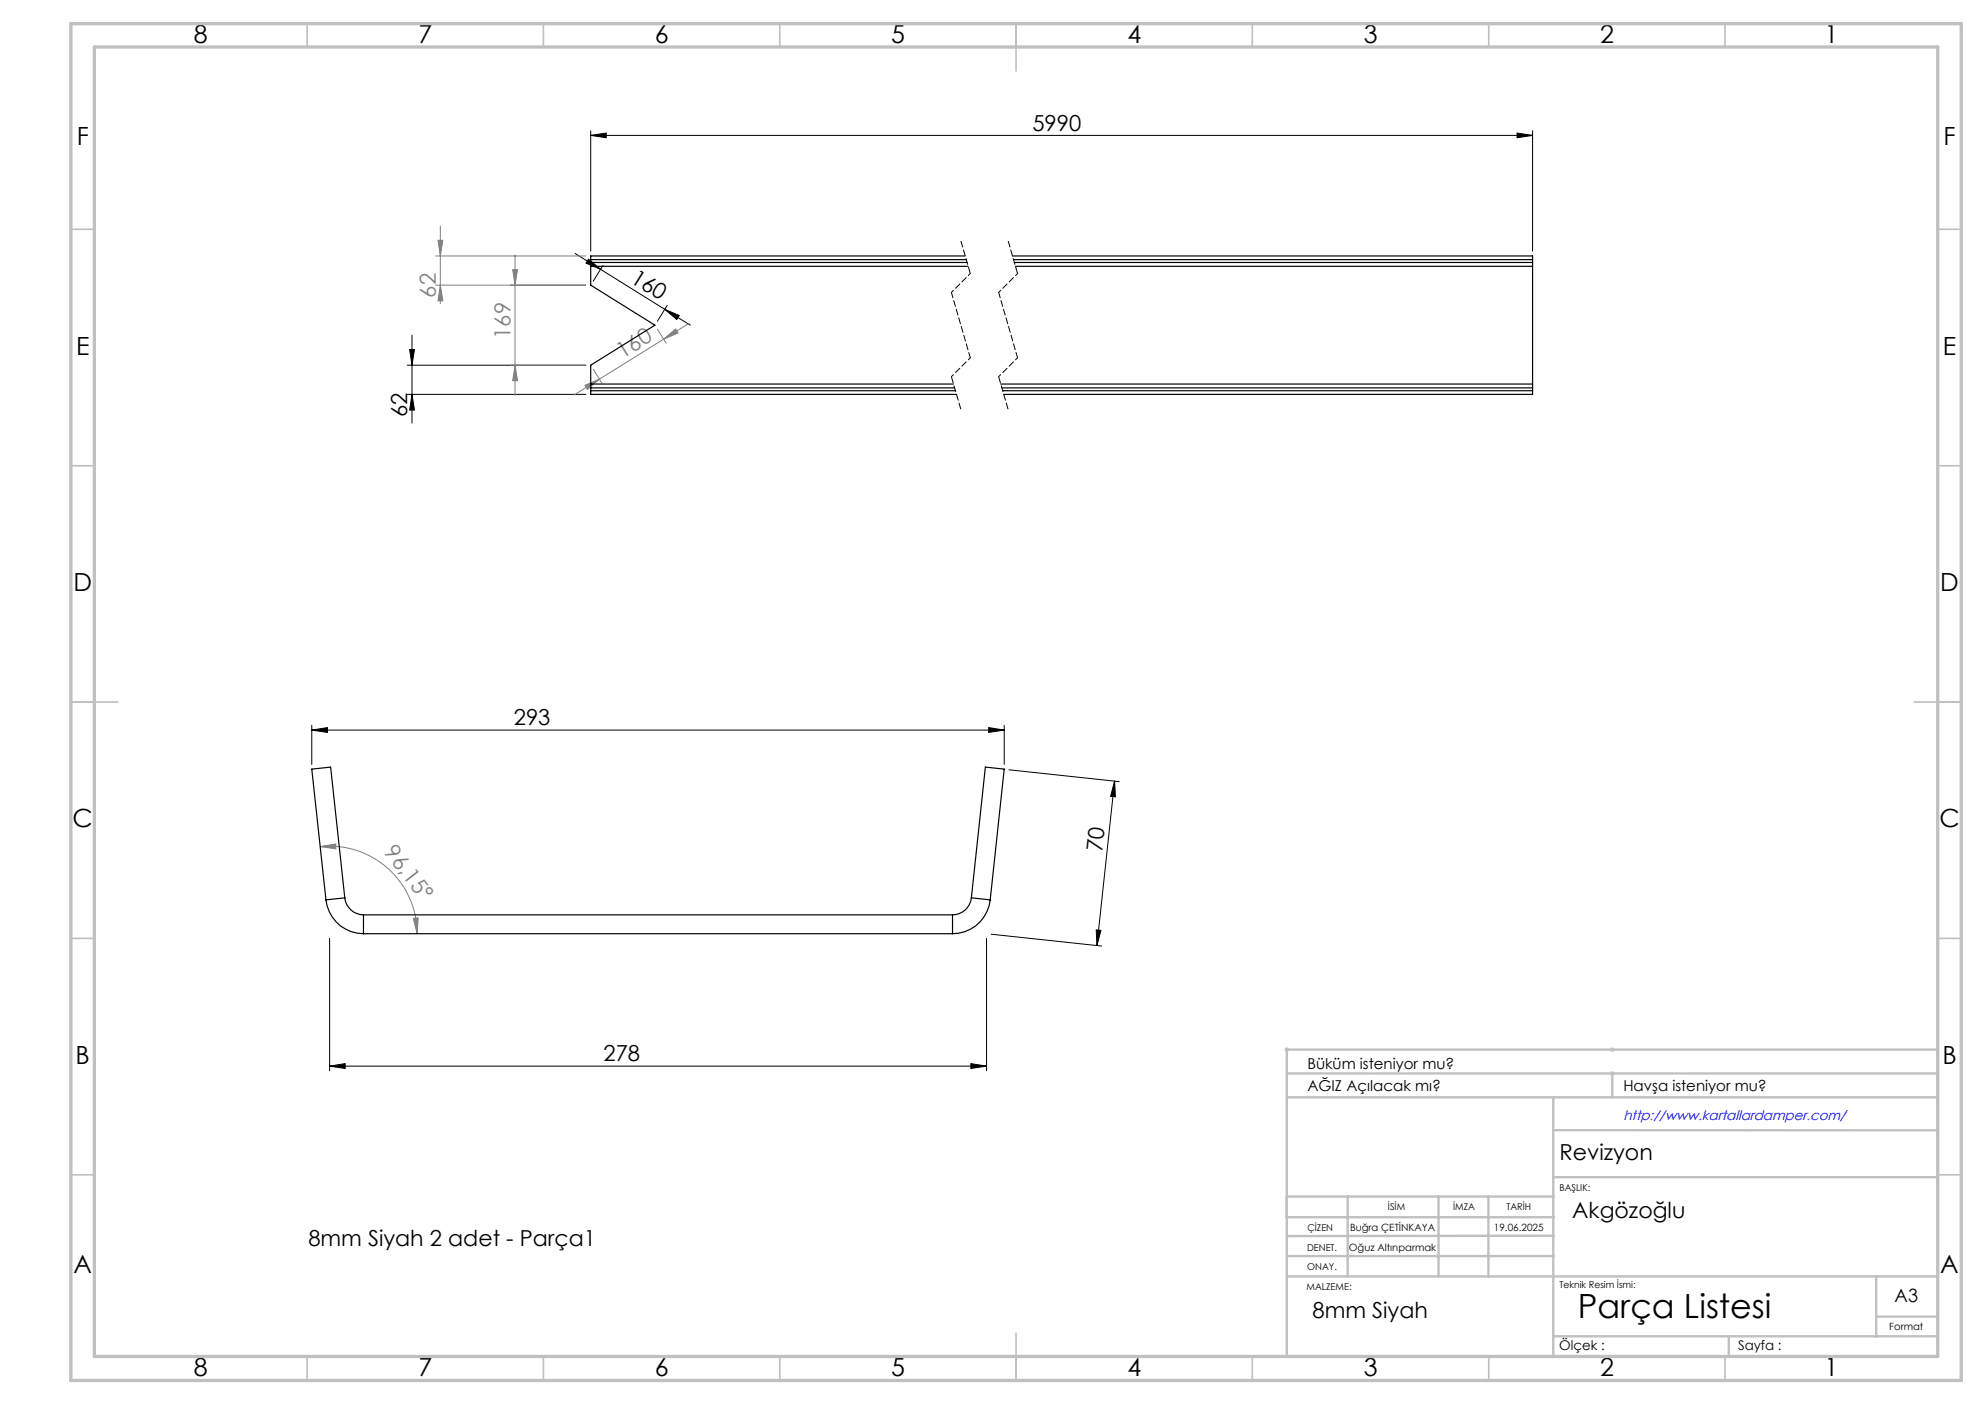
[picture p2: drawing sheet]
<svg xmlns="http://www.w3.org/2000/svg" width="420mm" height="297mm" viewBox="0 0 420 297" stroke-linecap="round" stroke-linejoin="round" font-family="sans-serif">
<path d="M271.8 222h1M271.9 221.7l.7 .7M272.3 221.5v1M272.6 221.7l-.7 .7M340.6 227.1h1M340.6 222h1M340.8 226.7l.7 .7M340.8 221.7l.7 .7M341.1 221.5v1M341.1 226.6v1M341.5 226.7l-.7 .7M341.5 221.7l-.7 .7" fill="none" stroke="#c0c0c0" stroke-width=".21"/>
<g fill="none" stroke="#000" stroke-width=".21">
<path d="M125 28.6l3.3-.5v1zM125 27.7v25.4M125 28.6h199.3M321 28.1l3.3 .5-3.3 .5zM324.3 27.7v25.4M121.7 53.6l24.3 15.2M124.5 54.8l2.6 2.2-3.1-1.3zM127.6 56.1l-2.1 3.4M86.2 77.3h37.8M86.7 73.9h1l-.5 3.4zM87.2 70.9v18.6M140.7 65.4l3 1.3-.5 .9z"/>
<path d="M141.2 64.6l-2.1 3.3M86.2 83.4h37.8M87.2 83.4l.5 3.3h-1zM66 154.4l3.3-.5v1zM66 153.4v8.3M66 154.4h146.5M209.2 153.9l3.3 .5-3.3 .5zM212.5 153.4v8.3M213.5 162.8l23.3 2.5M235.8 165.2l-3.7 34.8M235.8 165.2l.2 3.4-1-.2zM69.7 198.5v28"/>
<path d="M208.7 198.5v28M209.7 197.6l23.4 2.5M232 196.7l.9 .1-.8 3.2zM69.7 225.5l3.3-.5v1zM69.7 225.5h139M205.4 225l3.3 .5-3.3 .5z"/>
</g>
<g fill="none" stroke="#808080" stroke-width=".21">
<path d="M92.2 54.1h31.8M92.7 50.8h1l-.5 3.3zM93.2 47.8v16.4M108.5 57h1l-.5 3.3zM109 54v29.6M92.2 60.3h31.8M93.2 60.3l.5 3.3h-1zM108 77.3h16M109 77.3l.5 3.2h-1zM125.5 78.1l1.9 3M139.1 69.6l1.8 3M140.4 71.8l-19 11.8"/>
<path d="M140.4 71.8l2.5-2.2 .6 .8zM145.8 68.4l-5.4 3.4M123.8 81.5l3-1.3-2.5 2.2zM67.8 179.1l3.2-.6v1.1zM67.8 179.1a18.6 18.6 0 0 1 20.5 18.4M87.5 194.3l1-.1-.2 3.3z"/>
</g>
<path d="M203.3 50.9l2 7M213.3 50.9l2 7M201.3 79.7l2 6.9M211.3 79.7l2 6.9" fill="none" stroke="#000" stroke-width=".21" stroke-dasharray="1.3 .6" stroke-dashoffset="-.1"/>
<path d="M205.3 57.9l-4 4M215.3 57.9l-4 4M205.3 75.7l-4 4M215.3 75.7l-4 4" fill="none" stroke="#000" stroke-width=".21" stroke-dasharray="1.3 .6" stroke-dashoffset=".7"/>
<path d="M201.3 61.9l4 13.8M211.3 61.9l4 13.8" fill="none" stroke="#000" stroke-width=".21" stroke-dasharray="1.3 .6" stroke-dashoffset=".1"/>
<g fill="none" stroke="#c0c0c0" stroke-width=".35">
<path d="M65 5v5M115 5v5M165 5v5M215 5v10M265 5v5M315 5v5M365 5v5M15 48.5h5M410 48.5h5M15 98.5h5M410 98.5h5M15 148.5h10"/>
<path d="M405 148.5h10M15 198.5h5M410 198.5h5M15 248.5h5M410 248.5h5M65 287v5M115 287v5M165 287v5M215 282v10M265 287v5M315 287v5M365 287v5"/>
</g>
<g fill="none" stroke="#c0c0c0" stroke-width=".5">
<path d="M272.3 232.1h137.7M272.3 227.1h137.7M328.6 239.1h81.4M328.6 232.1v54.9M341.1 227.1v5M410 222h-137.7v64.9M272.3 253.1h56.4M272.3 257.5h56.5M285.2 253.1v16.9M304.4 253.1v16.9M314.9 253.1v16.9M328.6 249h81.4"/>
<path d="M272.3 265.7h56.5M272.3 270h137.7M328.8 261.4l-56.5 .1M397 270v12.8M397 278.5h13M328.6 282.7h81.4M365.8 282.8v4.2"/>
</g>
<path d="M15 5h400v287h-400zM20 9.9h390v277h-390z" fill="none" stroke="#c0c0c0" stroke-width=".7"/>
<g fill="#000">
<path d="M125 28.6l3.3-.5v1zM321 28.1l3.3 .5-3.3 .5z"/>
<path d="M140.7 65.4l3 1.3-.5 .9zM124.5 54.8l2.6 2.2-3.1-1.3z"/>
<path d="M87.2 83.4l.5 3.3h-1zM86.7 73.9h1l-.5 3.4z"/>
<path d="M209.2 153.9l3.3 .5-3.3 .5zM66 154.4l3.3-.5v1z"/>
<path d="M232 196.7l.9 .1-.8 3.2zM235.8 165.2l.2 3.4-1-.2z"/>
<path d="M69.7 225.5l3.3-.5v1zM205.4 225l3.3 .5-3.3 .5z"/>
</g>
<g fill="#808080">
<path d="M87.5 194.3l1-.1-.2 3.3zM67.8 179.1l3.2-.6v1.1z"/>
<path d="M123.8 81.5l3-1.3-2.5 2.2zM140.4 71.8l2.5-2.2 .6 .8z"/>
<path d="M93.2 60.3l.5 3.3h-1zM92.7 50.8h1l-.5 3.3zM109 77.3l.5 3.2h-1zM108.5 57h1l-.5 3.3z"/>
</g>
<g fill="none" stroke="#000" stroke-width=".25">
<path d="M125 55.5v.8M125 54.9h79.4M125 55.5h79.6M125 56.3h79.8M125 56.3v4l13.6 8.5-13.6 8.5v3.9M204.2 54.1h-79.2v1.4M214.2 54.1h110.1v1.4M214.4 54.9h109.9M214.6 55.5h109.7M214.8 56.3h109.5M324.3 55.5v.8M324.3 56.3v24.9"/>
<path d="M125 81.2v.9M125 82.1h77M125 82.7h77.1M125 82.1v1.3h77.4M125 81.2h76.7M211.7 81.2h112.6M211.9 82.1h112.4M212.1 82.7h112.2M324.3 81.2v.9M324.3 82.1v1.3h-111.9M69 190.4a8 8 0 0 0 7.9 7.1M73 189.9a4 4 0 0 0 3.9 3.6"/>
<path d="M73 189.9l-4 .5M73 189.9l-3-27.6-4 .4 3 27.7M76.9 193.5v4M76.9 193.5h124.6M76.9 197.5h124.6M201.5 193.5v4M205.5 189.9a4 4 0 0 1-4 3.6M205.5 189.9l4 .5M205.5 189.9l3-27.6 4 .4-3 27.7M209.5 190.4a8 8 0 0 1-8 7.1"/>
</g>
<text font-size="7.1" x="333.8" y="278.7">Parça Listesi</text>
<g font-size="5.3">
<text x="41" y="9">8</text>
<text x="88.5" y="9">7</text>
<text x="138.5" y="9">6</text>
<text x="188.5" y="9">5</text>
<text x="238.5" y="9">4</text>
<text x="288.5" y="9">3</text>
<text x="338.5" y="9">2</text>
<text x="386" y="9">1</text>
<text x="16.2" y="30.7">F</text>
<text x="411.2" y="30.7">F</text>
<text x="16.1" y="75">E</text>
<text x="411.1" y="75">E</text>
<text x="15.5" y="125">D</text>
<text x="410.5" y="125">D</text>
<text x="15.4" y="175">C</text>
<text x="410.4" y="175">C</text>
<text x="16" y="225">B</text>
<text x="411" y="225">B</text>
<text x="15.5" y="269.2">A</text>
<text x="410.5" y="269.2">A</text>
<text x="41" y="291">8</text>
<text x="88.5" y="291">7</text>
<text x="138.5" y="291">6</text>
<text x="188.5" y="291">5</text>
<text x="238.5" y="291">4</text>
<text x="288.5" y="291">3</text>
<text x="338.5" y="291">2</text>
<text x="386" y="291">1</text>
</g>
<g font-size="4.7">
<text x="218.4" y="27.6">5990</text>
<text x="133.2" y="59.6" transform="rotate(32 133.2 59.6)">160</text>
<text x="86.2" y="88.2" transform="rotate(-90 86.2 88.2)">62</text>
<text x="108.7" y="153.4">293</text>
<text x="233.2" y="180.2" transform="rotate(-84 233.2 180.2)">70</text>
<text x="127.7" y="224.5">278</text>
<text x="330" y="245.3">Revizyon</text>
<text x="332.7" y="257.6">Akgözoğlu</text>
<text x="65.2" y="263.6">8mm Siyah 2 adet - Parça1</text>
<text x="277.7" y="278.8">8mm Siyah</text>
</g>
<g font-size="4.7" fill="#808080">
<text x="92.2" y="62.9" transform="rotate(-90 92.2 62.9)">62</text>
<text x="108" y="71.7" transform="rotate(-90 108 71.7)">169</text>
<text x="131.7" y="76" transform="rotate(-32 131.7 76)">160</text>
<text x="81.1" y="180.2" transform="rotate(52 81.1 180.2)">96,15°</text>
</g>
<text font-size="3.9" x="400.9" y="275.5">A3</text>
<g font-size="3.2">
<text x="276.6" y="226">Büküm isteniyor mu?</text>
<text x="276.6" y="230.9">AĞIZ Açılacak mı?</text>
<text x="343.5" y="230.9">Havşa isteniyor mu?</text>
</g>
<text font-size="2.9" fill="#00f" x="343.5" y="236.9">http://www.kartallardamper.com/</text>
<g font-size="2.8">
<text x="329.9" y="285.5">Ölçek :</text>
<text x="367.8" y="285.5">Sayfa :</text>
</g>
<g font-size="2.1">
<text x="285.6" y="260.3">Buğra ÇETİNKAYA</text>
<text x="316.1" y="260.3">19.06.2025</text>
<text x="285.4" y="264.6">Oğuz Altınparmak</text>
<text x="399.8" y="281.3">Format</text>
</g>
<g font-size="2">
<text x="330" y="251.9">BAŞLIK:</text>
<text x="293.7" y="255.9">İSİM</text>
<text x="307.5" y="255.9">İMZA</text>
<text x="318.7" y="255.9">TARİH</text>
<text x="276.6" y="260.3">ÇİZEN</text>
<text x="276.6" y="264.6">DENET.</text>
<text x="276.6" y="268.7">ONAY.</text>
<text x="276.4" y="272.9">MALZEME:</text>
<text x="330" y="272.5">Teknik Resim İsmi:</text>
</g>
</svg>
